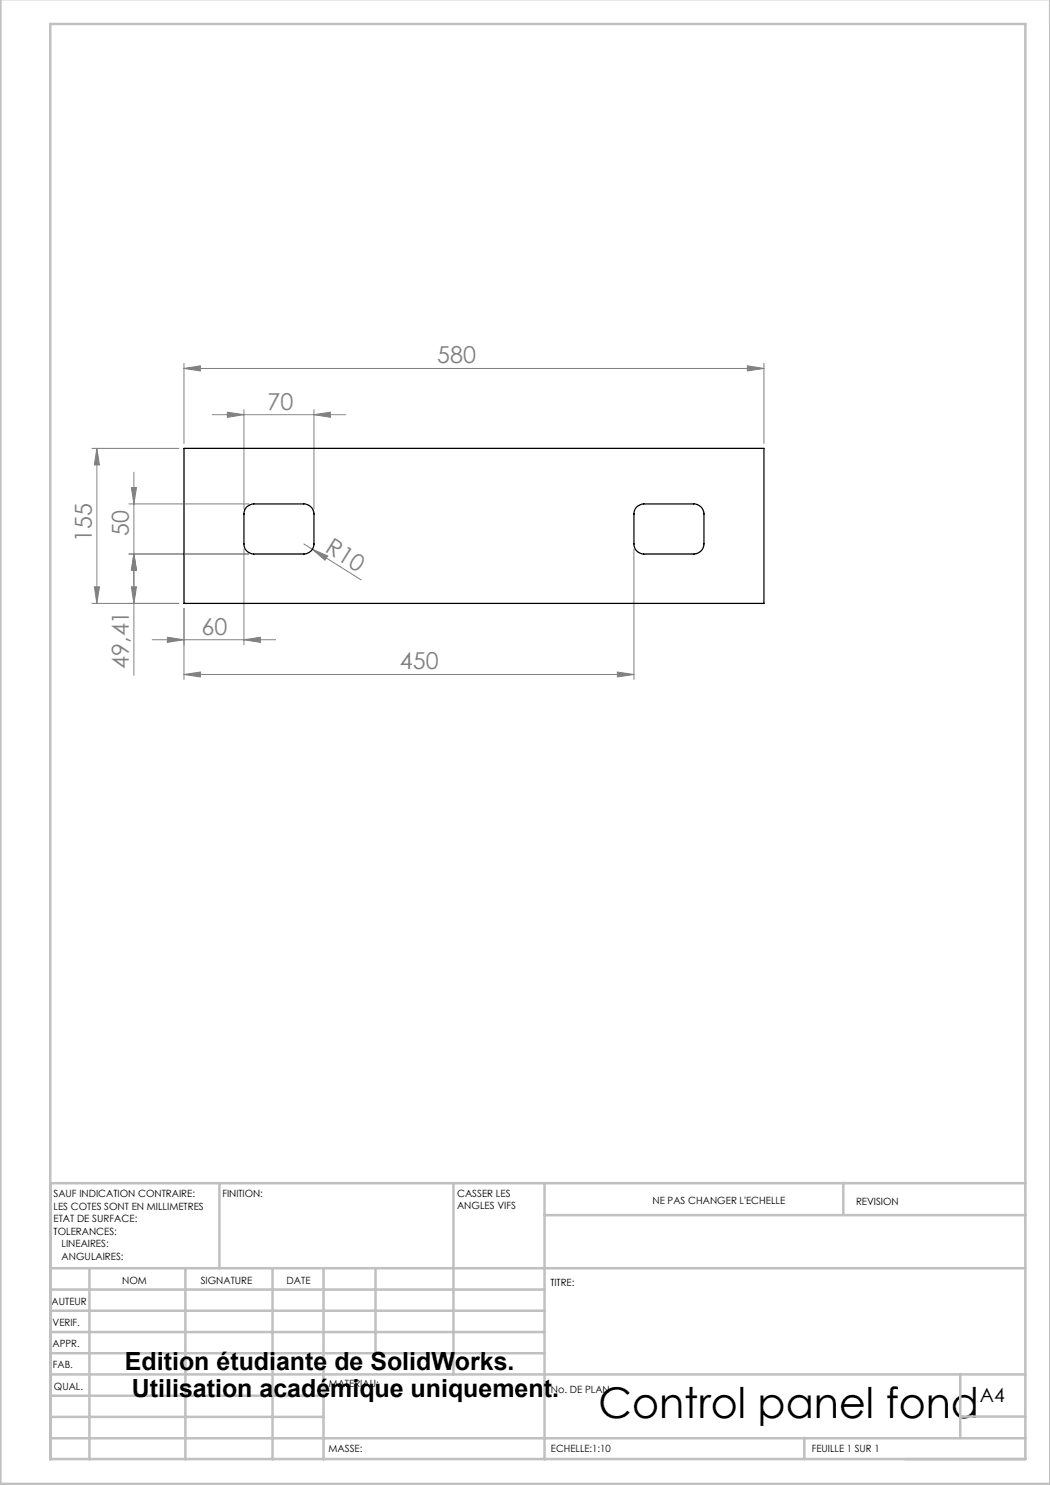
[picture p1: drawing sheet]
<svg xmlns="http://www.w3.org/2000/svg" width="210mm" height="297mm" viewBox="0 0 210 297" stroke-linecap="round" stroke-linejoin="round" font-family="sans-serif">
<g fill="none" stroke="#808080" stroke-width=".2">
<path d="M36.8 73.7l3.3-.5v1zM36.8 72.7v16M36.8 73.7h116M149.5 73.2l3.3 .5-3.3 .5zM152.8 72.7v16M18.4 89.7h17.4M19.4 89.7l.5 3.3h-1zM19.4 89.7v31M26.3 97.5h1l-.5 3.3zM26.8 94.4v40.7M42.4 82.9h26.7M45.5 82.4l3.3 .5-3.3 .6z"/>
<path d="M48.8 81.9v19.9M62.8 82.9l3.3-.5v1.1zM62.8 81.9v19.9M18.9 117.4h1l-.5 3.3zM25.8 110.8h24M25.8 100.8h24M26.3 117.4h1l-.5 3.3zM26.8 110.8l.5 3.3h-1zM48.8 109.8v19.2M60.8 108.8l11.4 7.2M62.5 109.9l3 1.3-.5 .8zM126.8 109.8v26.1"/>
<path d="M18.4 120.7h17.4M30.4 127.9h24.7M33.5 127.5l3.3 .4-3.3 .6zM36.8 134.9l3.3-.5v1zM36.8 121.7v14.2M36.8 134.9h90M48.8 127.9l3.3-.4v1zM123.5 134.4l3.3 .5-3.3 .5z"/>
</g>
<g fill="none" stroke="#c0c0c0" stroke-width=".5">
<path d="M.1 -.1v296.9h209.9v-296.9M10.1 4.8h195v287h-195zM43.9 236.6v17M90.7 236.6v38.3M108.9 236.6v55.3M168.7 236.6v6.3M205.1 236.6h-195v55.3M10.1 253.6h195M10.1 257.9h98.8M17.9 253.6v38.3M37.1 253.6v38.3M54.5 253.6v38.3"/>
<path d="M64.7 253.6v38.3M75.1 253.6v17M108.9 243h96.2M10.1 270.6h98.8M10.1 266.4h98.8M10.1 262.1h98.8M10.1 279.1h54.6M10.1 274.9h195M192.1 274.8v12.7M10.1 287.7h195M10.1 283.4h54.6M160.9 287.5v4.3"/>
<path d="M192.1 283.3h13"/>
</g>
<g fill="#808080">
<path d="M62.5 109.9l3 1.3-.5 .8z"/>
<path d="M149.5 73.2l3.3 .5-3.3 .5zM36.8 73.7l3.3-.5v1zM123.5 134.4l3.3 .5-3.3 .5zM36.8 134.9l3.3-.5v1z"/>
<path d="M45.5 82.4l3.3 .5-3.3 .6zM62.8 82.9l3.3-.5v1.1zM33.5 127.5l3.3 .4-3.3 .6zM48.8 127.9l3.3-.4v1z"/>
<path d="M26.3 117.4h1l-.5 3.3zM26.8 110.8l.5 3.3h-1z"/>
<path d="M19.4 89.7l.5 3.3h-1zM18.9 117.4h1l-.5 3.3zM26.3 97.5h1l-.5 3.3zM26.8 110.8l.5 3.3h-1z"/>
</g>
<path d="M36.8 89.7h116v31h-116zM49.4 101.4l.6-.4 .8-.2h10a2.05 2.05 0 0 1 2 2v6a2.05 2.05 0 0 1-2 2h-10a1.99 1.99 0 0 1-2-2v-6a1.91 1.91 0 0 1 .6-1.4zM127.4 101.4l.6-.4 .8-.2h10a2.05 2.05 0 0 1 2 2v6a2.05 2.05 0 0 1-2 2h-10a1.99 1.99 0 0 1-2-2v-6a1.91 1.91 0 0 1 .6-1.4z" fill="none" stroke="#000" stroke-width=".25"/>
<text font-size="8.5" x="119.7" y="283.5">Control panel fond</text>
<g font-size="5">
<text x="25" y="273.9">Edition étudiante de SolidWorks.</text>
<text x="26.4" y="279.4">Utilisation académique uniquement.</text>
</g>
<g font-size="4.7" fill="#808080">
<text x="87.4" y="72.6">580</text>
<text x="53.5" y="81.9">70</text>
<text x="25.8" y="107.2" transform="rotate(-90 25.8 107.2)">50</text>
<text x="18.4" y="108.5" transform="rotate(-90 18.4 108.5)">155</text>
<text x="64.9" y="110.3" transform="rotate(32 64.9 110.3)">R10</text>
<text x="40.3" y="126.9">60</text>
<text x="25.8" y="133.8" transform="rotate(-90 25.8 133.8)">49,41</text>
<text x="80" y="133.9">450</text>
</g>
<text font-size="3.9" x="196" y="280.4">A4</text>
<g font-size="2">
<text x="10.7" y="239.5">SAUF INDICATION CONTRAIRE:</text>
<text x="44.5" y="239.5">FINITION:</text>
<text x="91.4" y="239.4">CASSER LES</text>
<text x="10.7" y="242">LES COTES SONT EN MILLIMETRES</text>
<text x="10.7" y="244.5">ETAT DE SURFACE:</text>
<text x="91.4" y="241.9">ANGLES VIFS</text>
<text x="130.5" y="240.8">NE PAS CHANGER L'ECHELLE</text>
<text x="171.2" y="241">REVISION</text>
<text x="10.7" y="247">TOLERANCES:</text>
<text x="12.3" y="249.5">LINEAIRES:</text>
<text x="12.3" y="252">ANGULAIRES:</text>
<text x="24.4" y="256.9">NOM</text>
<text x="40.1" y="256.8">SIGNATURE</text>
<text x="57.3" y="256.8">DATE</text>
<text x="110.1" y="257.1">TITRE:</text>
<text x="10.3" y="260.9">AUTEUR</text>
<text x="10.5" y="269.3">APPR.</text>
<text x="10.5" y="265.2">VERIF.</text>
<text x="10.6" y="273.6">FAB.</text>
<text x="10.8" y="278">QUAL.</text>
<text x="65.8" y="277.4">MATERIAU:</text>
<text x="110.2" y="278.5">No. DE PLAN</text>
<text x="65.7" y="290.4">MASSE:</text>
<text x="110.2" y="290.5">ECHELLE:1:10</text>
<text x="162.4" y="290.4">FEUILLE 1 SUR 1</text>
</g>
</svg>
